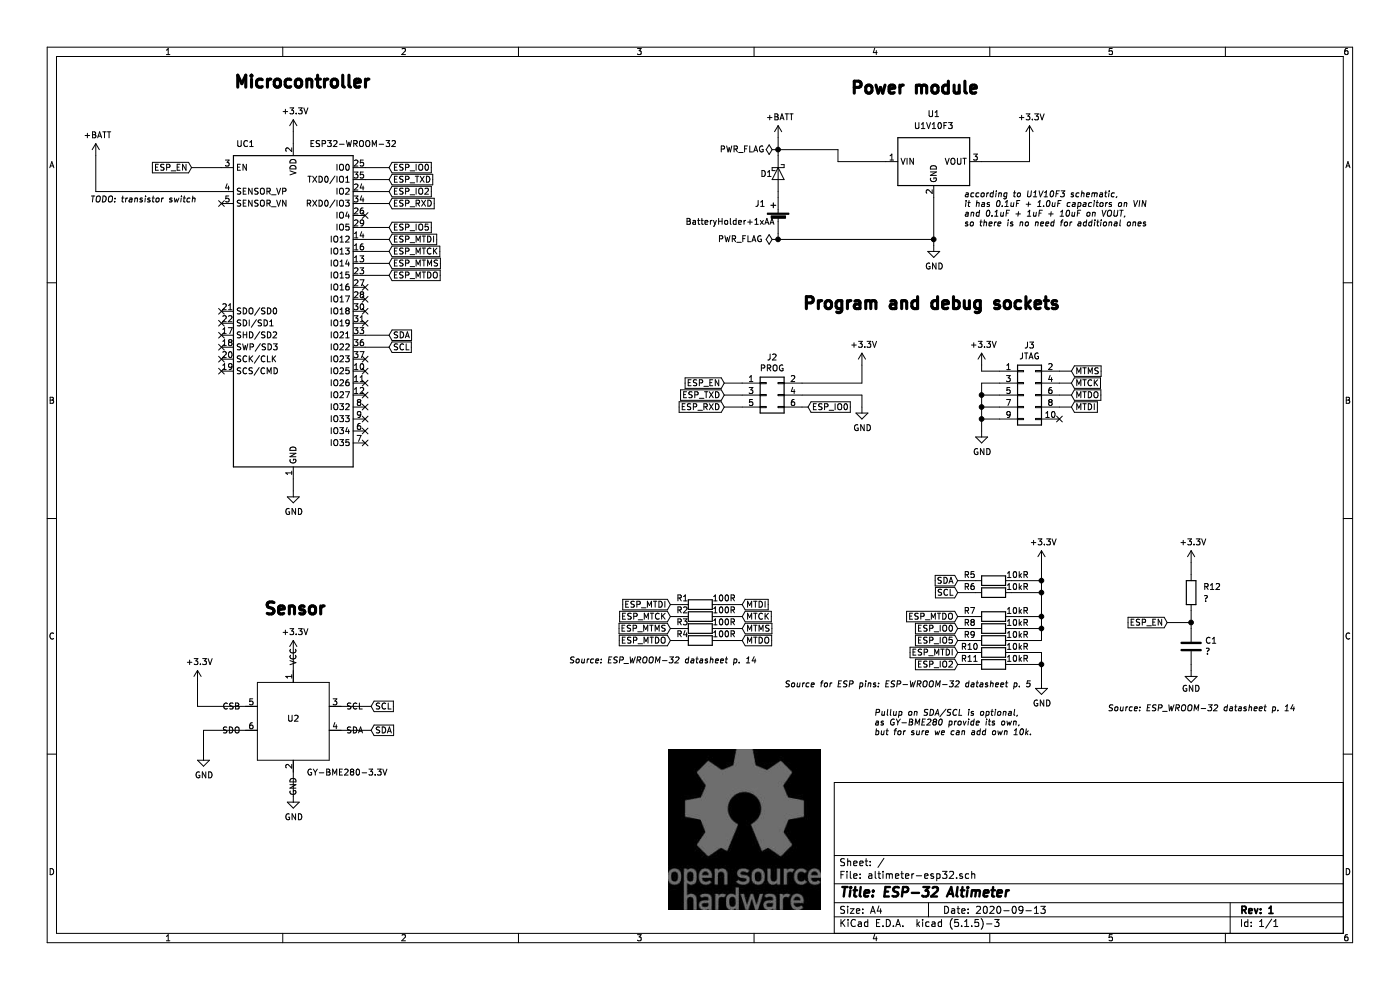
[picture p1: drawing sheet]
EESchema Schematic File Version 4
EELAYER 30 0
EELAYER END
$Descr A4 11693 8268
encoding utf-8
Sheet 1 1
Title "ESP-32 Altimeter"
Date "2020-09-13"
Rev "1"
Comp ""
Comment1 ""
Comment2 ""
Comment3 ""
Comment4 ""
$EndDescr
$Comp
L RF_Module:ESP32-WROOM-32 UC1
U 1 1
P 2450 2600
F 0 "UC1" H 2050 4000 50  0000 C CNN
F 1 "ESP32-WROOM-32" H 2950 4000 50  0000 C CNN
F 2 "RF_Module:ESP32-WROOM-32" H 2450 1100 50  0001 C CNN
F 3 "https://www.espressif.com/sites/default/files/documentation/esp32-wroom-32_datasheet_en.pdf" H 2150 2650 50  0001 C CNN
	1    2450 2600
	1    0    0    -1  
$EndComp
$Comp
L power:GND #PWR05
U 1 1
P 2450 4100
F 0 "#PWR05" H 2450 3850 50  0001 C CNN
F 1 "GND" H 2455 3927 50  0000 C CNN
F 2 "" H 2450 4100 50  0001 C CNN
F 3 "" H 2450 4100 50  0001 C CNN
	1    2450 4100
	1    0    0    -1  
$EndComp
$Comp
L Connector_Generic:Conn_02x03_Odd_Even J2
U 1 1
P 6400 3300
F 0 "J2" H 6450 3617 50  0000 C CNN
F 1 "PROG" H 6450 3526 50  0000 C CNN
F 2 "Connector_IDC:IDC-Header_2x03_P2.54mm_Vertical" H 6400 3300 50  0001 C CNN
F 3 "~" H 6400 3300 50  0001 C CNN
	1    6400 3300
	1    0    0    -1  
$EndComp
$Comp
L Connector_Generic:Conn_02x05_Odd_Even J3
U 1 1
P 8550 3300
F 0 "J3" H 8600 3717 50  0000 C CNN
F 1 "JTAG" H 8600 3626 50  0000 C CNN
F 2 "Connector_IDC:IDC-Header_2x05_P2.54mm_Vertical" H 8550 3300 50  0001 C CNN
F 3 "~" H 8550 3300 50  0001 C CNN
	1    8550 3300
	1    0    0    -1  
$EndComp
$Comp
L power:+3.3V #PWR017
U 1 1
P 9950 4700
F 0 "#PWR017" H 9950 4550 50  0001 C CNN
F 1 "+3.3V" H 9965 4873 50  0000 C CNN
F 2 "" H 9950 4700 50  0001 C CNN
F 3 "" H 9950 4700 50  0001 C CNN
	1    9950 4700
	1    0    0    -1  
$EndComp
$Comp
L power:+3.3V #PWR04
U 1 1
P 2450 1100
F 0 "#PWR04" H 2450 950 50  0001 C CNN
F 1 "+3.3V" H 2465 1273 50  0000 C CNN
F 2 "" H 2450 1100 50  0001 C CNN
F 3 "" H 2450 1100 50  0001 C CNN
	1    2450 1100
	1    0    0    -1  
$EndComp
$Comp
L power:GND #PWR018
U 1 1
P 9950 5600
F 0 "#PWR018" H 9950 5350 50  0001 C CNN
F 1 "GND" H 9950 5450 50  0000 C CNN
F 2 "" H 9950 5600 50  0001 C CNN
F 3 "" H 9950 5600 50  0001 C CNN
	1    9950 5600
	1    0    0    -1  
$EndComp
$Comp
L Device:C C1
U 1 1
P 9950 5400
F 0 "C1" H 9835 5354 50  0000 R CNN
F 1 "?" H 9835 5445 50  0000 R CNN
F 2 "Capacitor_THT:C_Disc_D3.0mm_W1.6mm_P2.50mm" H 9988 5250 50  0001 C CNN
F 3 "~" H 9950 5400 50  0001 C CNN
F 4 "https://www.espressif.com/sites/default/files/documentation/esp32-wroom-32_datasheet_en.pdf page 14" V 9950 5400 50  0001 C CNN "Source"
	1    9950 5400
	-1   0    0    1   
$EndComp
$Comp
L Device:R R12
U 1 1
P 9950 4950
F 0 "R12" H 10050 5000 50  0000 L CNN
F 1 "?" H 10050 4900 50  0000 L CNN
F 2 "Resistor_THT:R_Axial_DIN0204_L3.6mm_D1.6mm_P7.62mm_Horizontal" V 9880 4950 50  0001 C CNN
F 3 "~" H 9950 4950 50  0001 C CNN
	1    9950 4950
	1    0    0    -1  
$EndComp
$Comp
L Device:R R2
U 1 1
P 5850 5150
F 0 "R2" V 5900 5300 50  0000 C CNN
F 1 "100R" V 5900 4950 50  0000 C CNN
F 2 "Resistor_THT:R_Axial_DIN0204_L3.6mm_D1.6mm_P7.62mm_Horizontal" V 5780 5150 50  0001 C CNN
F 3 "~" H 5850 5150 50  0001 C CNN
	1    5850 5150
	0    -1   -1   0   
$EndComp
$Comp
L Device:R R1
U 1 1
P 5850 5050
F 0 "R1" V 5900 5200 50  0000 C CNN
F 1 "100R" V 5900 4850 50  0000 C CNN
F 2 "Resistor_THT:R_Axial_DIN0204_L3.6mm_D1.6mm_P7.62mm_Horizontal" V 5780 5050 50  0001 C CNN
F 3 "~" H 5850 5050 50  0001 C CNN
	1    5850 5050
	0    -1   -1   0   
$EndComp
$Comp
L Device:R R4
U 1 1
P 5850 5350
F 0 "R4" V 5900 5500 50  0000 C CNN
F 1 "100R" V 5900 5150 50  0000 C CNN
F 2 "Resistor_THT:R_Axial_DIN0204_L3.6mm_D1.6mm_P7.62mm_Horizontal" V 5780 5350 50  0001 C CNN
F 3 "~" H 5850 5350 50  0001 C CNN
	1    5850 5350
	0    -1   -1   0   
$EndComp
$Comp
L Device:R R3
U 1 1
P 5850 5250
F 0 "R3" V 5900 5400 50  0000 C CNN
F 1 "100R" V 5900 5050 50  0000 C CNN
F 2 "Resistor_THT:R_Axial_DIN0204_L3.6mm_D1.6mm_P7.62mm_Horizontal" V 5780 5250 50  0001 C CNN
F 3 "~" H 5850 5250 50  0001 C CNN
	1    5850 5250
	0    -1   -1   0   
$EndComp
Text GLabel 9750 5200 0    50   Input ~ 0
ESP_EN
Text GLabel 3250 2200 2    50   Input ~ 0
ESP_MTMS
Text GLabel 3250 2000 2    50   Input ~ 0
ESP_MTDI
Text GLabel 3250 2100 2    50   Input ~ 0
ESP_MTCK
Text GLabel 3250 2300 2    50   Input ~ 0
ESP_MTDO
Text GLabel 3250 1400 2    50   Input ~ 0
ESP_IO0
Text GLabel 3250 1700 2    50   Input ~ 0
ESP_RXD
Text GLabel 3250 1500 2    50   Input ~ 0
ESP_TXD
Wire Wire Line
	9950 4700 9950 4800
Wire Wire Line
	9950 5100 9950 5200
Connection ~ 9950 5200
Wire Wire Line
	9950 5200 9950 5250
Wire Wire Line
	9750 5200 9950 5200
Wire Wire Line
	2450 4000 2450 4100
Wire Wire Line
	3050 1400 3250 1400
Wire Wire Line
	3050 1500 3250 1500
Wire Wire Line
	3050 1700 3250 1700
Text GLabel 6050 3200 0    50   Input ~ 0
ESP_EN
Text GLabel 6050 3300 0    50   Input ~ 0
ESP_TXD
Text GLabel 6050 3400 0    50   Input ~ 0
ESP_RXD
$Comp
L power:+3.3V #PWR09
U 1 1
P 7200 3050
F 0 "#PWR09" H 7200 2900 50  0001 C CNN
F 1 "+3.3V" H 7215 3223 50  0000 C CNN
F 2 "" H 7200 3050 50  0001 C CNN
F 3 "" H 7200 3050 50  0001 C CNN
	1    7200 3050
	1    0    0    -1  
$EndComp
$Comp
L power:GND #PWR010
U 1 1
P 7200 3400
F 0 "#PWR010" H 7200 3150 50  0001 C CNN
F 1 "GND" H 7205 3227 50  0000 C CNN
F 2 "" H 7200 3400 50  0001 C CNN
F 3 "" H 7200 3400 50  0001 C CNN
	1    7200 3400
	1    0    0    -1  
$EndComp
Text GLabel 6750 3400 2    50   Input ~ 0
ESP_IO0
Wire Wire Line
	6050 3200 6200 3200
Wire Wire Line
	6050 3300 6200 3300
Wire Wire Line
	6050 3400 6200 3400
Wire Wire Line
	7200 3050 7200 3200
Wire Wire Line
	7200 3200 6700 3200
Wire Wire Line
	6700 3300 7200 3300
Wire Wire Line
	7200 3300 7200 3400
Wire Wire Line
	6700 3400 6750 3400
$Comp
L power:+3.3V #PWR012
U 1 1
P 8200 3050
F 0 "#PWR012" H 8200 2900 50  0001 C CNN
F 1 "+3.3V" H 8215 3223 50  0000 C CNN
F 2 "" H 8200 3050 50  0001 C CNN
F 3 "" H 8200 3050 50  0001 C CNN
	1    8200 3050
	1    0    0    -1  
$EndComp
$Comp
L power:GND #PWR013
U 1 1
P 8200 3600
F 0 "#PWR013" H 8200 3350 50  0001 C CNN
F 1 "GND" H 8205 3427 50  0000 C CNN
F 2 "" H 8200 3600 50  0001 C CNN
F 3 "" H 8200 3600 50  0001 C CNN
	1    8200 3600
	1    0    0    -1  
$EndComp
Wire Wire Line
	8200 3050 8200 3100
Wire Wire Line
	8200 3100 8350 3100
Wire Wire Line
	8350 3200 8200 3200
Wire Wire Line
	8200 3200 8200 3300
Connection ~ 8200 3300
Wire Wire Line
	8350 3300 8200 3300
Wire Wire Line
	8200 3300 8200 3400
Connection ~ 8200 3400
Wire Wire Line
	8200 3400 8200 3500
Wire Wire Line
	8350 3400 8200 3400
Connection ~ 8200 3500
Wire Wire Line
	8200 3500 8200 3600
Wire Wire Line
	8350 3500 8200 3500
Text GLabel 8950 3100 2    50   Input ~ 0
MTMS
Text GLabel 8950 3200 2    50   Input ~ 0
MTCK
Text GLabel 8950 3300 2    50   Input ~ 0
MTDO
Text GLabel 8950 3400 2    50   Input ~ 0
MTDI
Wire Wire Line
	8950 3400 8850 3400
Wire Wire Line
	8950 3300 8850 3300
Wire Wire Line
	8950 3200 8850 3200
Wire Wire Line
	8950 3100 8850 3100
$Comp
L power:GND #PWR011
U 1 1
P 7800 2050
F 0 "#PWR011" H 7800 1800 50  0001 C CNN
F 1 "GND" H 7805 1877 50  0000 C CNN
F 2 "" H 7800 2050 50  0001 C CNN
F 3 "" H 7800 2050 50  0001 C CNN
	1    7800 2050
	1    0    0    -1  
$EndComp
$Comp
L power:+3.3V #PWR014
U 1 1
P 8600 1150
F 0 "#PWR014" H 8600 1000 50  0001 C CNN
F 1 "+3.3V" H 8615 1323 50  0000 C CNN
F 2 "" H 8600 1150 50  0001 C CNN
F 3 "" H 8600 1150 50  0001 C CNN
	1    8600 1150
	1    0    0    -1  
$EndComp
NoConn ~ 1850 1700
NoConn ~ 1850 2600
NoConn ~ 1850 2700
NoConn ~ 1850 2800
NoConn ~ 1850 2900
NoConn ~ 1850 3000
NoConn ~ 1850 3100
NoConn ~ 3050 1800
NoConn ~ 3050 2400
NoConn ~ 3050 2500
NoConn ~ 3050 2600
NoConn ~ 3050 2700
NoConn ~ 3050 3000
NoConn ~ 3050 3100
NoConn ~ 3050 3200
NoConn ~ 3050 3300
NoConn ~ 3050 3400
NoConn ~ 3050 3500
NoConn ~ 3050 3600
NoConn ~ 3050 3700
NoConn ~ 8850 3500
$Comp
L power:+3.3V #PWR06
U 1 1
P 2450 5450
F 0 "#PWR06" H 2450 5300 50  0001 C CNN
F 1 "+3.3V" H 2465 5623 50  0000 C CNN
F 2 "" H 2450 5450 50  0001 C CNN
F 3 "" H 2450 5450 50  0001 C CNN
	1    2450 5450
	1    0    0    -1  
$EndComp
$Comp
L power:GND #PWR07
U 1 1
P 2450 6650
F 0 "#PWR07" H 2450 6400 50  0001 C CNN
F 1 "GND" H 2455 6477 50  0000 C CNN
F 2 "" H 2450 6650 50  0001 C CNN
F 3 "" H 2450 6650 50  0001 C CNN
	1    2450 6650
	1    0    0    -1  
$EndComp
$Comp
L power:GND #PWR03
U 1 1
P 1700 6300
F 0 "#PWR03" H 1700 6050 50  0001 C CNN
F 1 "GND" H 1705 6127 50  0000 C CNN
F 2 "" H 1700 6300 50  0001 C CNN
F 3 "" H 1700 6300 50  0001 C CNN
	1    1700 6300
	1    0    0    -1  
$EndComp
$Comp
L power:+3.3V #PWR02
U 1 1
P 1650 5700
F 0 "#PWR02" H 1650 5550 50  0001 C CNN
F 1 "+3.3V" H 1665 5873 50  0000 C CNN
F 2 "" H 1650 5700 50  0001 C CNN
F 3 "" H 1650 5700 50  0001 C CNN
	1    1650 5700
	1    0    0    -1  
$EndComp
Text GLabel 3100 6100 2    50   Input ~ 0
SDA
Text GLabel 3100 5900 2    50   Input ~ 0
SCL
Wire Wire Line
	2750 5900 3100 5900
Wire Wire Line
	2750 6100 3100 6100
Wire Wire Line
	2450 6350 2450 6650
Wire Wire Line
	2150 6100 1700 6100
Wire Wire Line
	1700 6100 1700 6300
Wire Wire Line
	2150 5900 1650 5900
Wire Wire Line
	1650 5900 1650 5700
Wire Wire Line
	2450 5450 2450 5700
Text GLabel 3250 2900 2    50   Input ~ 0
SCL
Text GLabel 3250 2800 2    50   Input ~ 0
SDA
Wire Wire Line
	3050 2800 3250 2800
Wire Wire Line
	3050 2900 3250 2900
Wire Wire Line
	8600 1350 8600 1150
$Comp
L power:PWR_FLAG #FLG02
U 1 1
P 6500 2000
F 0 "#FLG02" H 6500 2075 50  0001 C CNN
F 1 "PWR_FLAG" V 6500 2127 50  0000 L CNN
F 2 "" H 6500 2000 50  0001 C CNN
F 3 "~" H 6500 2000 50  0001 C CNN
	1    6500 2000
	0    -1   -1   0   
$EndComp
$Comp
L Device:Battery_Cell J1
U 1 1
P 6500 1850
F 0 "J1" H 6650 2000 50  0000 C CNN
F 1 "BatteryHolder+1xAA" H 6900 1850 50  0000 C CNN
F 2 "Battery:BatteryHolder_Keystone_2460_1xAA" H 6500 1850 50  0001 C CNN
F 3 "~" H 6500 1850 50  0001 C CNN
	1    6500 1850
	-1   0    0    -1  
$EndComp
$Comp
L power:+BATT #PWR08
U 1 1
P 6500 1150
F 0 "#PWR08" H 6500 1000 50  0001 C CNN
F 1 "+BATT" H 6515 1323 50  0000 C CNN
F 2 "" H 6500 1150 50  0001 C CNN
F 3 "" H 6500 1150 50  0001 C CNN
	1    6500 1150
	1    0    0    -1  
$EndComp
Wire Wire Line
	7800 2000 7800 2050
Wire Wire Line
	2450 1100 2450 1200
Text GLabel 6200 5050 2    50   Input ~ 0
MTDI
Text GLabel 6200 5350 2    50   Input ~ 0
MTDO
$Comp
L power:GND #PWR016
U 1 1
P 8700 5700
F 0 "#PWR016" H 8700 5450 50  0001 C CNN
F 1 "GND" H 8705 5527 50  0000 C CNN
F 2 "" H 8700 5700 50  0001 C CNN
F 3 "" H 8700 5700 50  0001 C CNN
	1    8700 5700
	1    0    0    -1  
$EndComp
$Comp
L power:+3.3V #PWR015
U 1 1
P 8700 4700
F 0 "#PWR015" H 8700 4550 50  0001 C CNN
F 1 "+3.3V" H 8715 4873 50  0000 C CNN
F 2 "" H 8700 4700 50  0001 C CNN
F 3 "" H 8700 4700 50  0001 C CNN
	1    8700 4700
	1    0    0    -1  
$EndComp
Text GLabel 6200 5150 2    50   Input ~ 0
MTCK
Text GLabel 6200 5250 2    50   Input ~ 0
MTMS
Text GLabel 5600 5050 0    50   Input ~ 0
ESP_MTDI
Text GLabel 5600 5350 0    50   Input ~ 0
ESP_MTDO
Text GLabel 5600 5150 0    50   Input ~ 0
ESP_MTCK
Text GLabel 5600 5250 0    50   Input ~ 0
ESP_MTMS
Wire Wire Line
	6000 5050 6200 5050
Wire Wire Line
	6000 5150 6200 5150
Wire Wire Line
	6000 5250 6200 5250
Wire Wire Line
	6000 5350 6200 5350
Wire Wire Line
	5600 5150 5700 5150
Wire Wire Line
	5600 5250 5700 5250
Wire Wire Line
	5600 5350 5700 5350
Wire Wire Line
	5600 5050 5700 5050
Text GLabel 8000 5450 0    50   Input ~ 0
ESP_MTDI
Text GLabel 8000 5150 0    50   Input ~ 0
ESP_MTDO
$Comp
L Device:R R5
U 1 1
P 8300 4850
F 0 "R5" V 8250 4650 50  0000 C CNN
F 1 "10kR" V 8250 5050 50  0000 C CNN
F 2 "Resistor_THT:R_Axial_DIN0204_L3.6mm_D1.6mm_P7.62mm_Horizontal" V 8230 4850 50  0001 C CNN
F 3 "~" H 8300 4850 50  0001 C CNN
	1    8300 4850
	0    1    1    0   
$EndComp
$Comp
L Device:R R6
U 1 1
P 8300 4950
F 0 "R6" V 8250 4750 50  0000 C CNN
F 1 "10kR" V 8250 5150 50  0000 C CNN
F 2 "Resistor_THT:R_Axial_DIN0204_L3.6mm_D1.6mm_P7.62mm_Horizontal" V 8230 4950 50  0001 C CNN
F 3 "~" H 8300 4950 50  0001 C CNN
	1    8300 4950
	0    1    1    0   
$EndComp
Wire Wire Line
	3050 2000 3250 2000
Wire Wire Line
	3050 2100 3250 2100
Wire Wire Line
	3050 2200 3250 2200
Wire Wire Line
	3050 2300 3250 2300
Text GLabel 8000 5250 0    50   Input ~ 0
ESP_IO0
Text GLabel 8000 5350 0    50   Input ~ 0
ESP_IO5
Text GLabel 8000 5550 0    50   Input ~ 0
ESP_IO2
$Comp
L Device:R R7
U 1 1
P 8300 5150
F 0 "R7" V 8250 4950 50  0000 C CNN
F 1 "10kR" V 8250 5350 50  0000 C CNN
F 2 "Resistor_THT:R_Axial_DIN0204_L3.6mm_D1.6mm_P7.62mm_Horizontal" V 8230 5150 50  0001 C CNN
F 3 "~" H 8300 5150 50  0001 C CNN
	1    8300 5150
	0    1    1    0   
$EndComp
$Comp
L Device:R R8
U 1 1
P 8300 5250
F 0 "R8" V 8250 5050 50  0000 C CNN
F 1 "10kR" V 8250 5450 50  0000 C CNN
F 2 "Resistor_THT:R_Axial_DIN0204_L3.6mm_D1.6mm_P7.62mm_Horizontal" V 8230 5250 50  0001 C CNN
F 3 "~" H 8300 5250 50  0001 C CNN
	1    8300 5250
	0    1    1    0   
$EndComp
$Comp
L Device:R R9
U 1 1
P 8300 5350
F 0 "R9" V 8250 5150 50  0000 C CNN
F 1 "10kR" V 8250 5550 50  0000 C CNN
F 2 "Resistor_THT:R_Axial_DIN0204_L3.6mm_D1.6mm_P7.62mm_Horizontal" V 8230 5350 50  0001 C CNN
F 3 "~" H 8300 5350 50  0001 C CNN
	1    8300 5350
	0    1    1    0   
$EndComp
Wire Wire Line
	8700 4700 8700 4850
Wire Wire Line
	8700 5150 8450 5150
Wire Wire Line
	8450 5250 8700 5250
Wire Wire Line
	8700 5250 8700 5150
Connection ~ 8700 5150
Wire Wire Line
	8450 5350 8700 5350
Wire Wire Line
	8700 5350 8700 5250
Connection ~ 8700 5250
Wire Wire Line
	8450 5450 8700 5450
Wire Wire Line
	8700 5450 8700 5550
Wire Wire Line
	8450 5550 8700 5550
Connection ~ 8700 5550
Wire Wire Line
	8700 5550 8700 5700
Wire Wire Line
	8150 5150 8000 5150
Wire Wire Line
	8150 5250 8000 5250
Wire Wire Line
	8150 5350 8000 5350
Wire Wire Line
	8150 5450 8000 5450
Wire Wire Line
	8150 5550 8000 5550
Wire Wire Line
	6500 1950 6500 2000
Text GLabel 3250 1600 2    50   Input ~ 0
ESP_IO2
Wire Wire Line
	3050 1600 3250 1600
Text GLabel 3250 1900 2    50   Input ~ 0
ESP_IO5
Wire Wire Line
	3250 1900 3050 1900
Connection ~ 6500 2000
Text GLabel 8000 4850 0    50   Input ~ 0
SDA
Text GLabel 8000 4950 0    50   Input ~ 0
SCL
Wire Wire Line
	8000 4850 8150 4850
Wire Wire Line
	8000 4950 8150 4950
Wire Wire Line
	8450 4850 8700 4850
Connection ~ 8700 4850
Wire Wire Line
	8700 4850 8700 4950
Wire Wire Line
	8450 4950 8700 4950
Connection ~ 8700 4950
Wire Wire Line
	8700 4950 8700 5150
$Comp
L Device:R R10
U 1 1
P 8300 5450
F 0 "R10" V 8250 5250 50  0000 C CNN
F 1 "10kR" V 8250 5650 50  0000 C CNN
F 2 "Resistor_THT:R_Axial_DIN0204_L3.6mm_D1.6mm_P7.62mm_Horizontal" V 8230 5450 50  0001 C CNN
F 3 "~" H 8300 5450 50  0001 C CNN
	1    8300 5450
	0    1    1    0   
$EndComp
$Comp
L Device:R R11
U 1 1
P 8300 5550
F 0 "R11" V 8250 5350 50  0000 C CNN
F 1 "10kR" V 8250 5750 50  0000 C CNN
F 2 "Resistor_THT:R_Axial_DIN0204_L3.6mm_D1.6mm_P7.62mm_Horizontal" V 8230 5550 50  0001 C CNN
F 3 "~" H 8300 5550 50  0001 C CNN
	1    8300 5550
	0    1    1    0   
$EndComp
$Comp
L BME280:GY-BME280-3.3V U2
U 1 1
P 2450 6000
F 0 "U2" H 2450 6000 50  0000 C CNN
F 1 "GY-BME280-3.3V" H 2900 5550 50  0000 C CNN
F 2 "BME280:BME-280-3.3v-Horizontal" H 2600 6500 50  0001 C CNN
F 3 "" H 2600 6500 50  0001 C CNN
	1    2450 6000
	1    0    0    -1  
$EndComp
Wire Wire Line
	9950 5550 9950 5600
Wire Wire Line
	1600 1400 1850 1400
Text GLabel 1600 1400 0    50   Input ~ 0
ESP_EN
Text Notes 1950 750  0    100  ~ 20
Microcontroller
Text Notes 6700 2600 0    100  ~ 20
Program and debug sockets
Text Notes 7100 800  0    100  ~ 20
Power module
Text Notes 2200 5150 0    100  ~ 20
Sensor
$Comp
L GH_Converter_DCDC:U1V10F3 U1
U 1 1
P 7800 1350
F 0 "U1" H 7800 1750 50  0000 C CNN
F 1 "U1V10F3" H 7800 1650 50  0000 C CNN
F 2 "GH-Converter_DCDC:Converter_DCDC_Pololu_U1V5Fx_Vertical" H 7850 1100 50  0001 L CNN
F 3 "https://www.pololu.com/product/2563/resources" H 7800 1350 50  0001 C CNN
	1    7800 1350
	1    0    0    -1  
$EndComp
Wire Wire Line
	8200 1350 8600 1350
Wire Wire Line
	6500 2000 7800 2000
Text Notes 8050 1900 0    50   Italic 0
according to U1V10F3 schematic,\nit has 0.1uF + 1.0uF capacitors on VIN\nand 0.1uF + 1uF + 10uF on VOUT,\nso there is no need for additional ones
Text Notes 6550 5750 0    50   Italic 0
Source for ESP pins: ESP-WROOM-32 datasheet p. 5
Text Notes 4750 5550 0    50   Italic 0
Source: ESP_WROOM-32 datasheet p. 14
Text Notes 7300 6150 0    50   Italic 0
Pullup on SDA/SCL is optional,\nas GY-BME280 provide its own,\nbut for sure we can add own 10k.
Text Notes 9250 5950 0    50   Italic 0
Source: ESP_WROOM-32 datasheet p. 14
Wire Wire Line
	6500 1600 6500 1650
Wire Wire Line
	6500 1250 7000 1250
Connection ~ 6500 1250
$Comp
L Device:D_Schottky D1
U 1 1
P 6500 1450
F 0 "D1" V 6500 1300 50  0000 L CNN
F 1 "D_Schottky" H 6500 1325 50  0001 C CNN
F 2 "Diode_THT:D_DO-35_SOD27_P10.16mm_Horizontal" H 6500 1450 50  0001 C CNN
F 3 "~" H 6500 1450 50  0001 C CNN
	1    6500 1450
	0    1    1    0   
$EndComp
Wire Wire Line
	6500 1250 6500 1300
$Comp
L power:PWR_FLAG #FLG01
U 1 1
P 6500 1250
F 0 "#FLG01" H 6500 1325 50  0001 C CNN
F 1 "PWR_FLAG" V 6500 1550 50  0000 C CNN
F 2 "" H 6500 1250 50  0001 C CNN
F 3 "~" H 6500 1250 50  0001 C CNN
	1    6500 1250
	0    -1   -1   0   
$EndComp
Wire Wire Line
	7800 1650 7800 2000
Connection ~ 7800 2000
Wire Wire Line
	7000 1250 7000 1350
Wire Wire Line
	7000 1350 7400 1350
Wire Wire Line
	6500 1150 6500 1250
$Comp
L power:+BATT #PWR01
U 1 1
P 800 1300
F 0 "#PWR01" H 800 1150 50  0001 C CNN
F 1 "+BATT" H 815 1473 50  0000 C CNN
F 2 "" H 800 1300 50  0001 C CNN
F 3 "" H 800 1300 50  0001 C CNN
	1    800  1300
	1    0    0    -1  
$EndComp
Wire Wire Line
	1850 1600 800  1600
Wire Wire Line
	800  1600 800  1300
Text Notes 750  1700 0    50   Italic 0
TODO: transistor switch
$EndSCHEMATC
